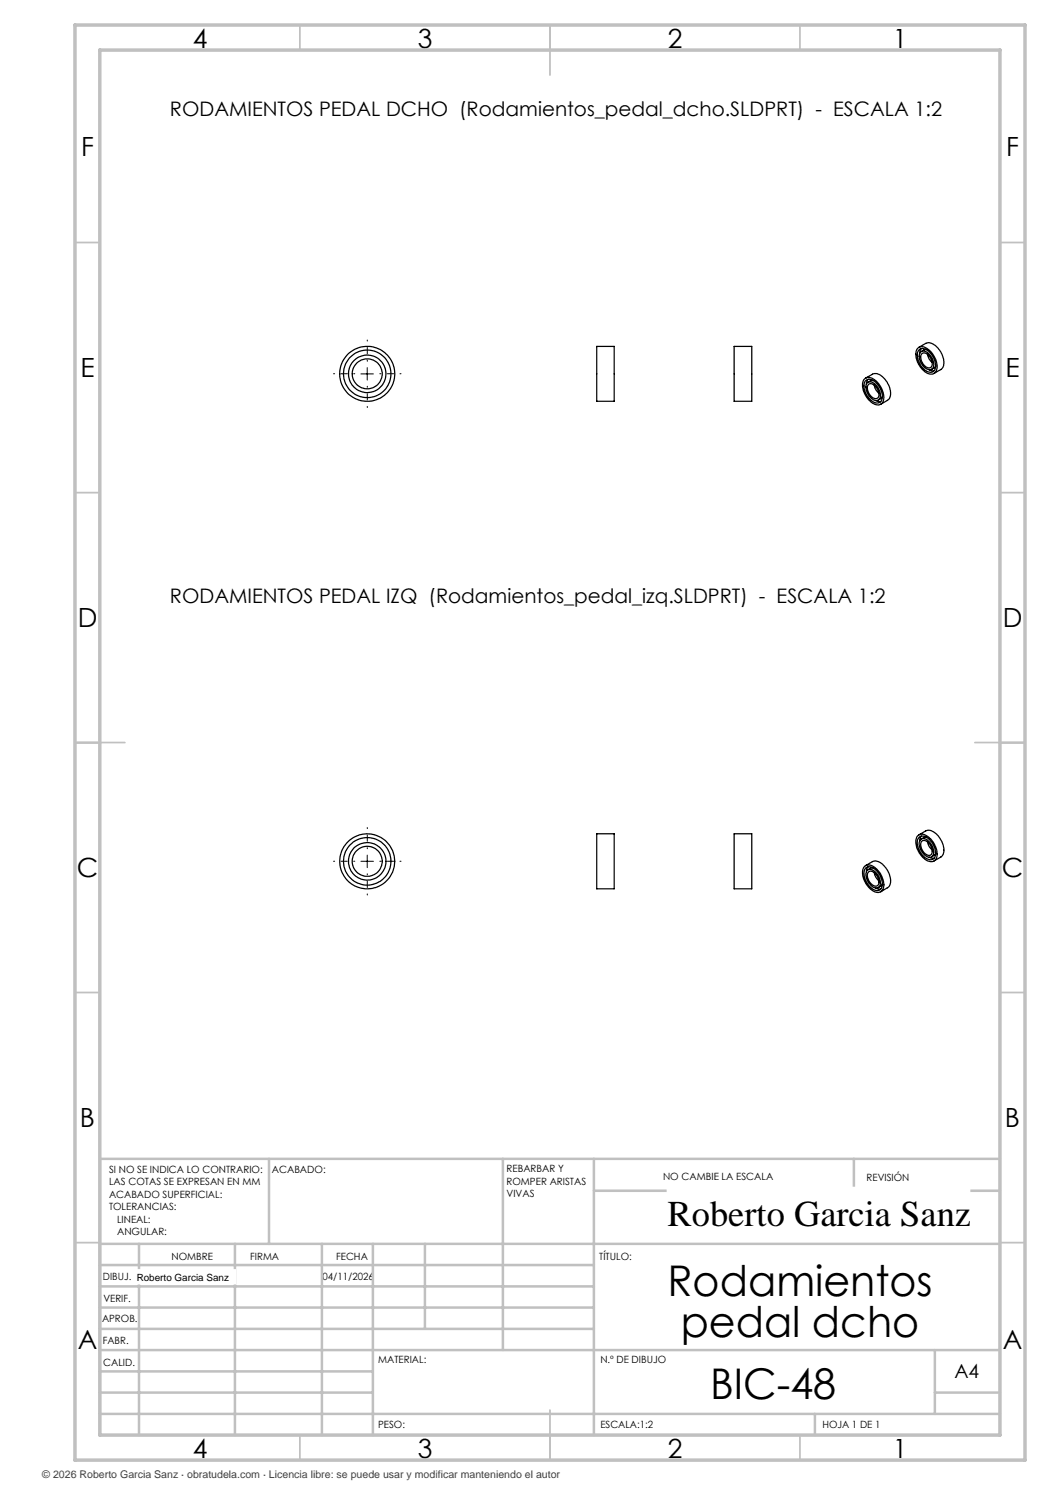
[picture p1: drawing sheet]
<svg xmlns="http://www.w3.org/2000/svg" width="210mm" height="297mm" viewBox="0 0 210 297" stroke-linecap="round" stroke-linejoin="round" font-family="sans-serif">
<path d="M71 74.8h-4.3M73.5 72.3v-4.3M73.5 77.3v4.2M76 74.8h4.2M71 172.3h-4.3M73.5 169.8v-4.3M73.5 174.8v4.2M76 172.3h4.2" fill="none" stroke="#000" stroke-width=".2" stroke-dasharray="15.2 1.3 1.3 1.3" stroke-dashoffset="15"/>
<path d="M72.2 74.8h2.5M73.4 73.5v2.5M72.2 172.3h2.5M73.4 171v2.5" fill="none" stroke="#000" stroke-width=".2"/>
<g fill="none" stroke="#c0c0c0" stroke-width=".35">
<path d="M60 5v5M110 5v10M160 5v5M15 48.5h5M200 48.5h5M15 98.5h5M200 98.5h5M15 148.5h10M195 148.5h10M15 198.5h5M200 198.5h5M15 248.5h5"/>
<path d="M200 248.5h5M60 287v5M110 282v10M160 287v5"/>
</g>
<g fill="none" stroke="#c0c0c0" stroke-width=".5">
<path d="M53.8 231.8v17M100.6 231.8v38.2M118.8 231.8v55.2M118.8 238.2h81.2M170.8 231.8v6.4M200 231.8h-180v55.2M20 248.8h180M20 257.3h98.8M20 253h98.8M27.8 248.8v38.2M47 248.8v38.2M64.4 248.8v38.2"/>
<path d="M74.6 248.8v38.2M85 248.8v17M20 265.8h98.8M20 261.5h98.8M20 278.5h54.6M20 274.3h54.6M20 270h180M187 278.5h13M187 270v12.8M20 282.8h180M163 282.8v4.2"/>
</g>
<path d="M15 5h190v287h-190zM20 10h180v277h-180z" fill="none" stroke="#c0c0c0" stroke-width=".7"/>
<g fill="none" stroke="#000" stroke-width=".25">
<path d="M119.3 69.3h3.5v11h-3.5zM146.8 69.3h3.6v11h-3.6zM172.8 75.9a1.54 1.54 0 0 1 2.3 .2 4.2 4.2 0 0 1 1.5 4.3 1.43 1.43 0 0 1-2.4 0 4.1 4.1 0 0 1-1.5-4.4zM173 76.3a1.63 1.63 0 0 1 2.5 .6 2.88 2.88 0 0 1 .5 3.5 1.89 1.89 0 0 1-2.4-1 3.2 3.2 0 0 1-.6-3.1zM173.1 75.6l1.4-.7a2.25 2.25 0 0 1 2.7 1.3 3.3 3.3 0 0 1 .5 3.7l-1.6 1M173.5 76.5a1.67 1.67 0 0 1 2.2 1.2 1.74 1.74 0 0 1-.1 2.3 2.13 2.13 0 0 1-2.2-1.7l-.2-1zM173.6 75.9l-.3 .9M173.7 76.8a1.78 1.78 0 0 1 2.1 1.7 .84 .84 0 0 1-.4 1.2 .84 .84 0 0 1-1.1-.4 1.87 1.87 0 0 1-.6-2.5zM174.6 76.1h-.3l-.7 .3M174.8 77l.5 1.1 .5 .6M176.5 79.3l-.3 .4-.6 .3M183.5 69.7a1.69 1.69 0 0 1 2.4 .4 3.8 3.8 0 0 1 1.2 4.3 1.66 1.66 0 0 1-2.5-.4 3.7 3.7 0 0 1-1.1-4.3z"/>
<path d="M183.8 70a1.56 1.56 0 0 1 2.3 .6 3.1 3.1 0 0 1 .7 3.6 1.54 1.54 0 0 1-2.2-.5 3.4 3.4 0 0 1-.9-3.6zM183.8 69.5l1.3-.8a2.54 2.54 0 0 1 2.9 1.5 3 3 0 0 1 .3 3.6l-1.5 .9M184.2 70.3a1.65 1.65 0 0 1 2.1 1.1 1.81 1.81 0 0 1 0 2.5 2.22 2.22 0 0 1-2.3-1.8l-.2-1zM184.3 69.7l-.3 .5-.1 .5M184.3 70.8a1.08 1.08 0 0 1 1.6 .5 1.56 1.56 0 0 1 .1 2.3 2.05 2.05 0 0 1-1.8-2.6zM185.2 69.9l-.9 .4M185.5 70.9l.3 .9 .6 .7M185.8 73.9l.5 .3h.5M187.1 73.2l-.8 .7M175.2 80.1l.9 .2M119.3 166.8h3.5v11h-3.5zM146.8 166.8h3.6v11h-3.6z"/>
<path d="M172.9 173.3a1.91 1.91 0 0 1 2.6 .8 3.8 3.8 0 0 1 1 3.8 1.45 1.45 0 0 1-2.3 0 4 4 0 0 1-1.4-4.4zM173.1 173.1l1.4-.8a2.44 2.44 0 0 1 2.8 1.4 2.98 2.98 0 0 1 .3 3.8l-1.5 .9M173.1 173.6a1.73 1.73 0 0 1 2.4 .8 2.88 2.88 0 0 1 .5 3.5 1.89 1.89 0 0 1-2.4-1 2.89 2.89 0 0 1-.5-3.3zM173.4 174.1a1.46 1.46 0 0 1 2.1 .8 1.96 1.96 0 0 1 .1 2.6 1.66 1.66 0 0 1-1.9-1.1 2.08 2.08 0 0 1-.3-2.3zM173.6 173.4l-.2 .3-.1 .6M173.7 174.3a1.78 1.78 0 0 1 2.1 1.7 .81 .81 0 0 1-.3 1.1 .81 .81 0 0 1-1.1-.2 1.93 1.93 0 0 1-.7-2.6zM174.6 173.6h-.3l-.7 .4M174.8 174.6l.4 .9 .6 .6M175.2 177.6l.6 .2h.3M176.5 176.8l-.3 .4-.6 .3M183.5 167.2a1.7 1.7 0 0 1 2.4 .4 3.9 3.9 0 0 1 1.2 4.3 1.62 1.62 0 0 1-2.4-.3 3.9 3.9 0 0 1-1.2-4.4zM183.8 167.5a1.56 1.56 0 0 1 2.3 .6 3.2 3.2 0 0 1 .7 3.5 1.56 1.56 0 0 1-2.3-.5 3 3 0 0 1-.7-3.6z"/>
<path d="M183.8 167l1.3-.8a2.52 2.52 0 0 1 2.9 1.5 3 3 0 0 1 .3 3.6l-1.5 .9M184.1 168a1.31 1.31 0 0 1 1.9 .6 2.2 2.2 0 0 1 .4 2.7 1.86 1.86 0 0 1-2.3-1.3 1.92 1.92 0 0 1 0-2zM184.3 167.2l-.4 1M184.4 168.2a1.27 1.27 0 0 1 1.7 .9 1.27 1.27 0 0 1-.2 2 2.05 2.05 0 0 1-1.5-2.9zM185.2 167.4l-.3 .1-.6 .3M185.5 168.4l.4 1 .5 .6M185.8 171.4l1 .3M187.1 170.7l-.8 .7"/>
<circle cx="73.4" cy="74.8" r="2.99"/>
<circle cx="73.4" cy="74.8" r="4.8"/>
<circle cx="73.5" cy="74.8" r="5.5"/>
<circle cx="73.5" cy="74.8" r="3.8"/>
<circle cx="73.4" cy="172.3" r="4.8"/>
<circle cx="73.4" cy="172.3" r="3.7"/>
<circle cx="73.4" cy="172.3" r="5.5"/>
<circle cx="73.4" cy="172.3" r="3"/>
</g>
<g fill="#fff" stroke="#fff" stroke-width=".35">
<path d="M27.3 254h19.7v2.7h-19.7z"/>
<path d="M133.5 237.5h60.4v9.9h-60.4z"/>
</g>
<g font-size="8.5">
<text x="133.5" y="259.3">Rodamientos</text>
<text x="136.1" y="267.4">pedal dcho</text>
<text x="142" y="279.7">BIC-48</text>
</g>
<text font-size="7.3" x="133.5" y="245.1">Roberto Garcia Sanz</text>
<g font-size="5.3">
<text x="38.5" y="9.5">4</text>
<text x="83.5" y="9.5">3</text>
<text x="133.6" y="9.5">2</text>
<text x="178.6" y="9.5">1</text>
<text x="16.2" y="31.2">F</text>
<text x="201.2" y="31.2">F</text>
<text x="16.1" y="75.5">E</text>
<text x="201.1" y="75.5">E</text>
<text x="15.5" y="125.5">D</text>
<text x="200.5" y="125.5">D</text>
<text x="15.4" y="175.5">C</text>
<text x="200.4" y="175.5">C</text>
<text x="16" y="225.5">B</text>
<text x="201" y="225.5">B</text>
<text x="15.5" y="269.7">A</text>
<text x="200.5" y="269.7">A</text>
<text x="38.5" y="291.5">4</text>
<text x="83.5" y="291.5">3</text>
<text x="133.6" y="291.5">2</text>
<text x="178.6" y="291.5">1</text>
</g>
<g font-size="4">
<text x="34" y="23.1">RODAMIENTOS PEDAL DCHO (Rodamientos_pedal_dcho.SLDPRT) - ESCALA 1:2</text>
<text x="34" y="120.6">RODAMIENTOS PEDAL IZQ (Rodamientos_pedal_izq.SLDPRT) - ESCALA 1:2</text>
</g>
<text font-size="3.9" x="190.9" y="275.5">A4</text>
<text font-size="2.1" fill="#404040" x="8.5" y="295.6">© 2026 Roberto Garcia Sanz · obratudela.com · Licencia libre: se puede usar y modificar manteniendo el autor</text>
<g font-size="2">
<text x="21.8" y="234.6">SI NO SE INDICA LO CONTRARIO:</text>
<text x="21.8" y="237.1">LAS COTAS SE EXPRESAN EN MM</text>
<text x="21.8" y="239.6">ACABADO SUPERFICIAL:</text>
<text x="54.4" y="234.6">ACABADO:</text>
<text x="101.3" y="234.5">REBARBAR Y</text>
<text x="101.3" y="237">ROMPER ARISTAS</text>
<text x="101.3" y="239.5">VIVAS</text>
<text x="132.6" y="236">NO CAMBIE LA ESCALA</text>
<text x="173.3" y="236.2">REVISIÓN</text>
<text x="21.8" y="242.1">TOLERANCIAS:</text>
<text x="23.4" y="244.6">LINEAL:</text>
<text x="23.4" y="247.1">ANGULAR:</text>
<text x="34.3" y="252">NOMBRE</text>
<text x="50" y="251.9">FIRMA</text>
<text x="67.2" y="251.9">FECHA</text>
<text x="119.9" y="251.9">TÍTULO:</text>
<text x="20.6" y="256.1">DIBUJ.</text>
<text x="27.3" y="256.1">Roberto Garcia Sanz</text>
<text x="64.5" y="255.9">04/11/2026</text>
<text x="20.7" y="260.3">VERIF.</text>
<text x="20.4" y="264.4">APROB.</text>
<text x="20.5" y="268.8">FABR.</text>
<text x="20.7" y="273.1">CALID.</text>
<text x="75.6" y="272.5">MATERIAL:</text>
<text x="120.1" y="272.5">N.º DE DIBUJO</text>
<text x="75.6" y="285.5">PESO:</text>
<text x="120.1" y="285.6">ESCALA:1:2</text>
<text x="164.5" y="285.6">HOJA 1 DE 1</text>
</g>
</svg>
